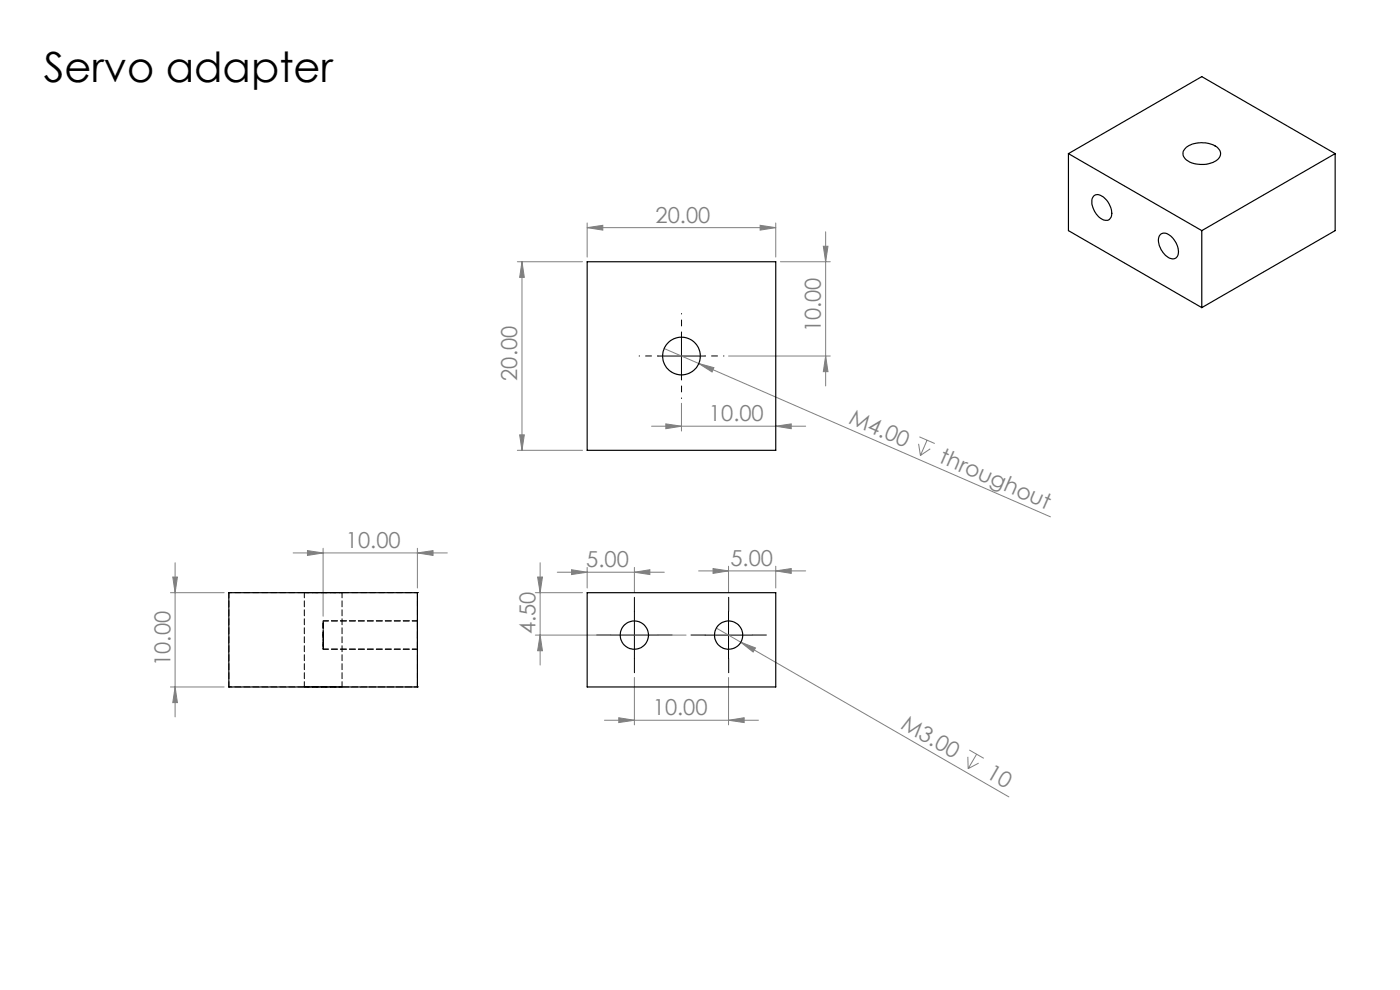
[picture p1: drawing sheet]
<svg xmlns="http://www.w3.org/2000/svg" width="297mm" height="210mm" viewBox="0 0 297 210" stroke-linecap="round" stroke-linejoin="round" font-family="sans-serif">
<g fill="none" stroke="#808080" stroke-width=".21">
<path d="M109.7 55.5h13.9M110.7 55.5v40M110.7 55.5l.5 3.3h-1zM124.6 48.3l3.3-.5v1zM124.6 47.3v7.2M124.6 48.3h40M161.3 47.8l3.3 .5-3.3 .5zM164.6 47.3v7.2M165.6 55.5h10.5M174.7 52.2h.9l-.4 3.3zM175.2 49.2v32.7M140.9 73.9l7.3 3.2"/>
<path d="M148.2 77.1l3.2 .9-.3 .9zM148.2 77.1l74.6 32.5M154.6 75.5h21.5M175.2 75.5l.4 3.3h-.9zM109.7 95.5h13.9M110.2 92.2h1l-.5 3.3zM138.2 90.4h32.7M141.3 89.9l3.3 .5-3.3 .5zM144.6 85.5v5.9M164.6 90.4l3.3-.5v1zM194.9 94.1l.4 2.5M195.1 92.7l3.2 1.4"/>
<path d="M196.7 93.4l-1.4 3.2M197.3 95.2l-2 1.4M37.1 119.4v32.7M62.2 117.3h32.7M65.2 116.8l3.3 .5-3.3 .5zM68.5 116.3v14.4M88.5 117.3l3.4-.5v1zM88.5 116.3v8.4M114.6 119.4v21.7M36.2 125.7h11.4M36.7 122.4h.9l-.5 3.3zM113.6 134.7h32"/>
<path d="M113.6 125.7h10M114.1 122.4h1l-.5 3.3zM114.6 134.7l.5 3.3h-1zM118.2 121.4h22.7M121.2 120.9l3.4 .5-3.4 .5zM124.6 120.4v4.3M134.6 121.4l3.3-.5v1zM134.6 120.4v5.3M148.2 121.1h22.7M151.3 120.6l3.3 .5-3.3 .5zM152 133.2l62 35.8M154.6 120.1v5.6"/>
<path d="M157.2 136.2l3.1 1.2-.5 .9zM164.6 121.1l3.3-.5v1zM164.6 120.1v4.6M36.2 145.7h11.4M37.1 145.7l.5 3.3h-.9zM128.2 152.8h32.7M131.3 152.3l3.3 .5-3.3 .5zM134.6 143.7v10.1M154.6 152.8l3.3-.5v1zM154.6 143.7v10.1M205.6 159.1l3.1 1.8M207.2 160l-1.8 3"/>
<path d="M205.3 160.5l.1 2.5M207.6 161.9l-2.2 1.1"/>
</g>
<path d="M129.6 134.7h-3M134.6 129.7v-3M134.6 139.7v3M139.6 134.7h3M149.6 134.7h-3M154.6 129.7v-3M154.6 139.7v3M159.6 134.7h3" fill="none" stroke="#000" stroke-width=".21" stroke-dasharray="15.2 1.3 1.3 1.3"/>
<path d="M139.6 75.5h-4M144.6 70.5v-4M149.6 75.5h4M144.6 80.5v4" fill="none" stroke="#000" stroke-width=".21" stroke-dasharray="15.2 1.3 1.3 1.3" stroke-dashoffset="15.1"/>
<path d="M139.6 75.5h10M144.6 70.5v10M129.6 134.7h10M134.6 129.7v10M149.6 134.7h10M154.6 129.7v10" fill="none" stroke="#000" stroke-width=".21"/>
<g fill="#808080">
<path d="M157.2 136.2l3.1 1.2-.5 .9z"/>
<path d="M148.2 77.1l3.2 .9-.3 .9z"/>
<path d="M134.6 121.4l3.3-.5v1zM121.2 120.9l3.4 .5-3.4 .5zM161.3 47.8l3.3 .5-3.3 .5zM124.6 48.3l3.3-.5v1zM88.5 117.3l3.4-.5v1zM65.2 116.8l3.3 .5-3.3 .5z"/>
<path d="M151.3 120.6l3.3 .5-3.3 .5zM164.6 121.1l3.3-.5v1zM131.3 152.3l3.3 .5-3.3 .5zM154.6 152.8l3.3-.5v1z"/>
<path d="M141.3 89.9l3.3 .5-3.3 .5zM164.6 90.4l3.3-.5v1z"/>
<path d="M114.6 134.7l.5 3.3h-1zM114.1 122.4h1l-.5 3.3zM175.2 75.5l.4 3.3h-.9zM174.7 52.2h.9l-.4 3.3z"/>
<path d="M110.7 55.5l.5 3.3h-1zM110.2 92.2h1l-.5 3.3zM36.7 122.4h.9l-.5 3.3zM37.1 145.7l.5 3.3h-.9z"/>
</g>
<g fill="none" stroke="#000" stroke-width=".25">
<path d="M226.7 32.6v16.3l28.3 16.4M226.7 32.6l28.3 16.3M226.7 32.6l28.3-16.3 28.2 16.3M251.7 31.2a5.9 5.9 0 0 1 6.8 .3 1.67 1.67 0 0 1-.9 2.8 5.9 5.9 0 0 1-6.2-.7 1.6 1.6 0 0 1 .3-2.4zM283.2 32.6l-28.2 16.3M283.2 32.6v16.3l-28.2 16.4M124.6 55.5h40v40h-40zM232.1 41.5a2.04 2.04 0 0 1 2.7 1 3.4 3.4 0 0 1 .7 3.9 1.8 1.8 0 0 1-2.7-.7 3.6 3.6 0 0 1-.9-4zM246.1 49.9a1.56 1.56 0 0 1 2.3 .2 4 4 0 0 1 1.4 4.3 1.45 1.45 0 0 1-2.4-.1 3.8 3.8 0 0 1-1.3-4.4zM255 48.9v16.4M48.5 125.7h40v20h-40zM124.6 125.7h40v20h-40z"/>
<circle cx="144.6" cy="75.5" r="4"/>
<circle cx="134.6" cy="134.7" r="3"/>
<circle cx="154.6" cy="134.7" r="3"/>
</g>
<path d="M48.6 125.7h.1M88.6 125.7h.1M48.6 145.7h.1M88.6 145.7h.1" fill="none" stroke="#000" stroke-width=".21" stroke-dasharray="1.3 .6"/>
<path d="M64.6 125.7h8h-8M68.6 135.1v-3.4v6v-2.6M64.6 145.7h8h-8" fill="none" stroke="#000" stroke-width=".21" stroke-dasharray="1.3 .6" stroke-dashoffset=".3"/>
<path d="M68.6 134.7v-3v6v-3M88.6 134.7v-3v6v-3" fill="none" stroke="#000" stroke-width=".21" stroke-dasharray="1.3 .6" stroke-dashoffset=".4"/>
<path d="M88.6 125.7h-40M88.6 145.7h-40" fill="none" stroke="#000" stroke-width=".21" stroke-dasharray="1.3 .6" stroke-dashoffset=".6"/>
<path d="M48.6 125.7v20M64.6 125.7v20M68.6 137.7h20M88.6 125.7v20M88.6 131.7h-20M72.6 145.7v-20" fill="none" stroke="#000" stroke-width=".21" stroke-dasharray="1.3 .6" stroke-dashoffset=".2"/>
<text font-size="8.8" x="9.3" y="17.4">Servo adapter</text>
<g font-size="4.7" fill="#808080">
<text x="139.1" y="47.3">20.00</text>
<text x="174.2" y="70.5" transform="rotate(-90 174.2 70.5)">10.00</text>
<text x="109.7" y="80.8" transform="rotate(-90 109.7 80.8)">20.00</text>
<text x="150.4" y="89.4">10.00</text>
<text x="179.8" y="89.7" transform="rotate(24 179.8 89.7)">M4.00</text>
<text x="199" y="98.1" transform="rotate(24 199 98.1)">throughout</text>
<text x="73.4" y="116.3">10.00</text>
<text x="124.4" y="120.3">5.00</text>
<text x="154.9" y="120.1">5.00</text>
<text x="113.6" y="134.5" transform="rotate(-90 113.6 134.5)">4.50</text>
<text x="36.2" y="141.3" transform="rotate(-90 36.2 141.3)">10.00</text>
<text x="138.5" y="151.7">10.00</text>
<text x="190.9" y="154.4" transform="rotate(30 190.9 154.4)">M3.00</text>
<text x="209" y="164.9" transform="rotate(30 209 164.9)">10</text>
</g>
</svg>
